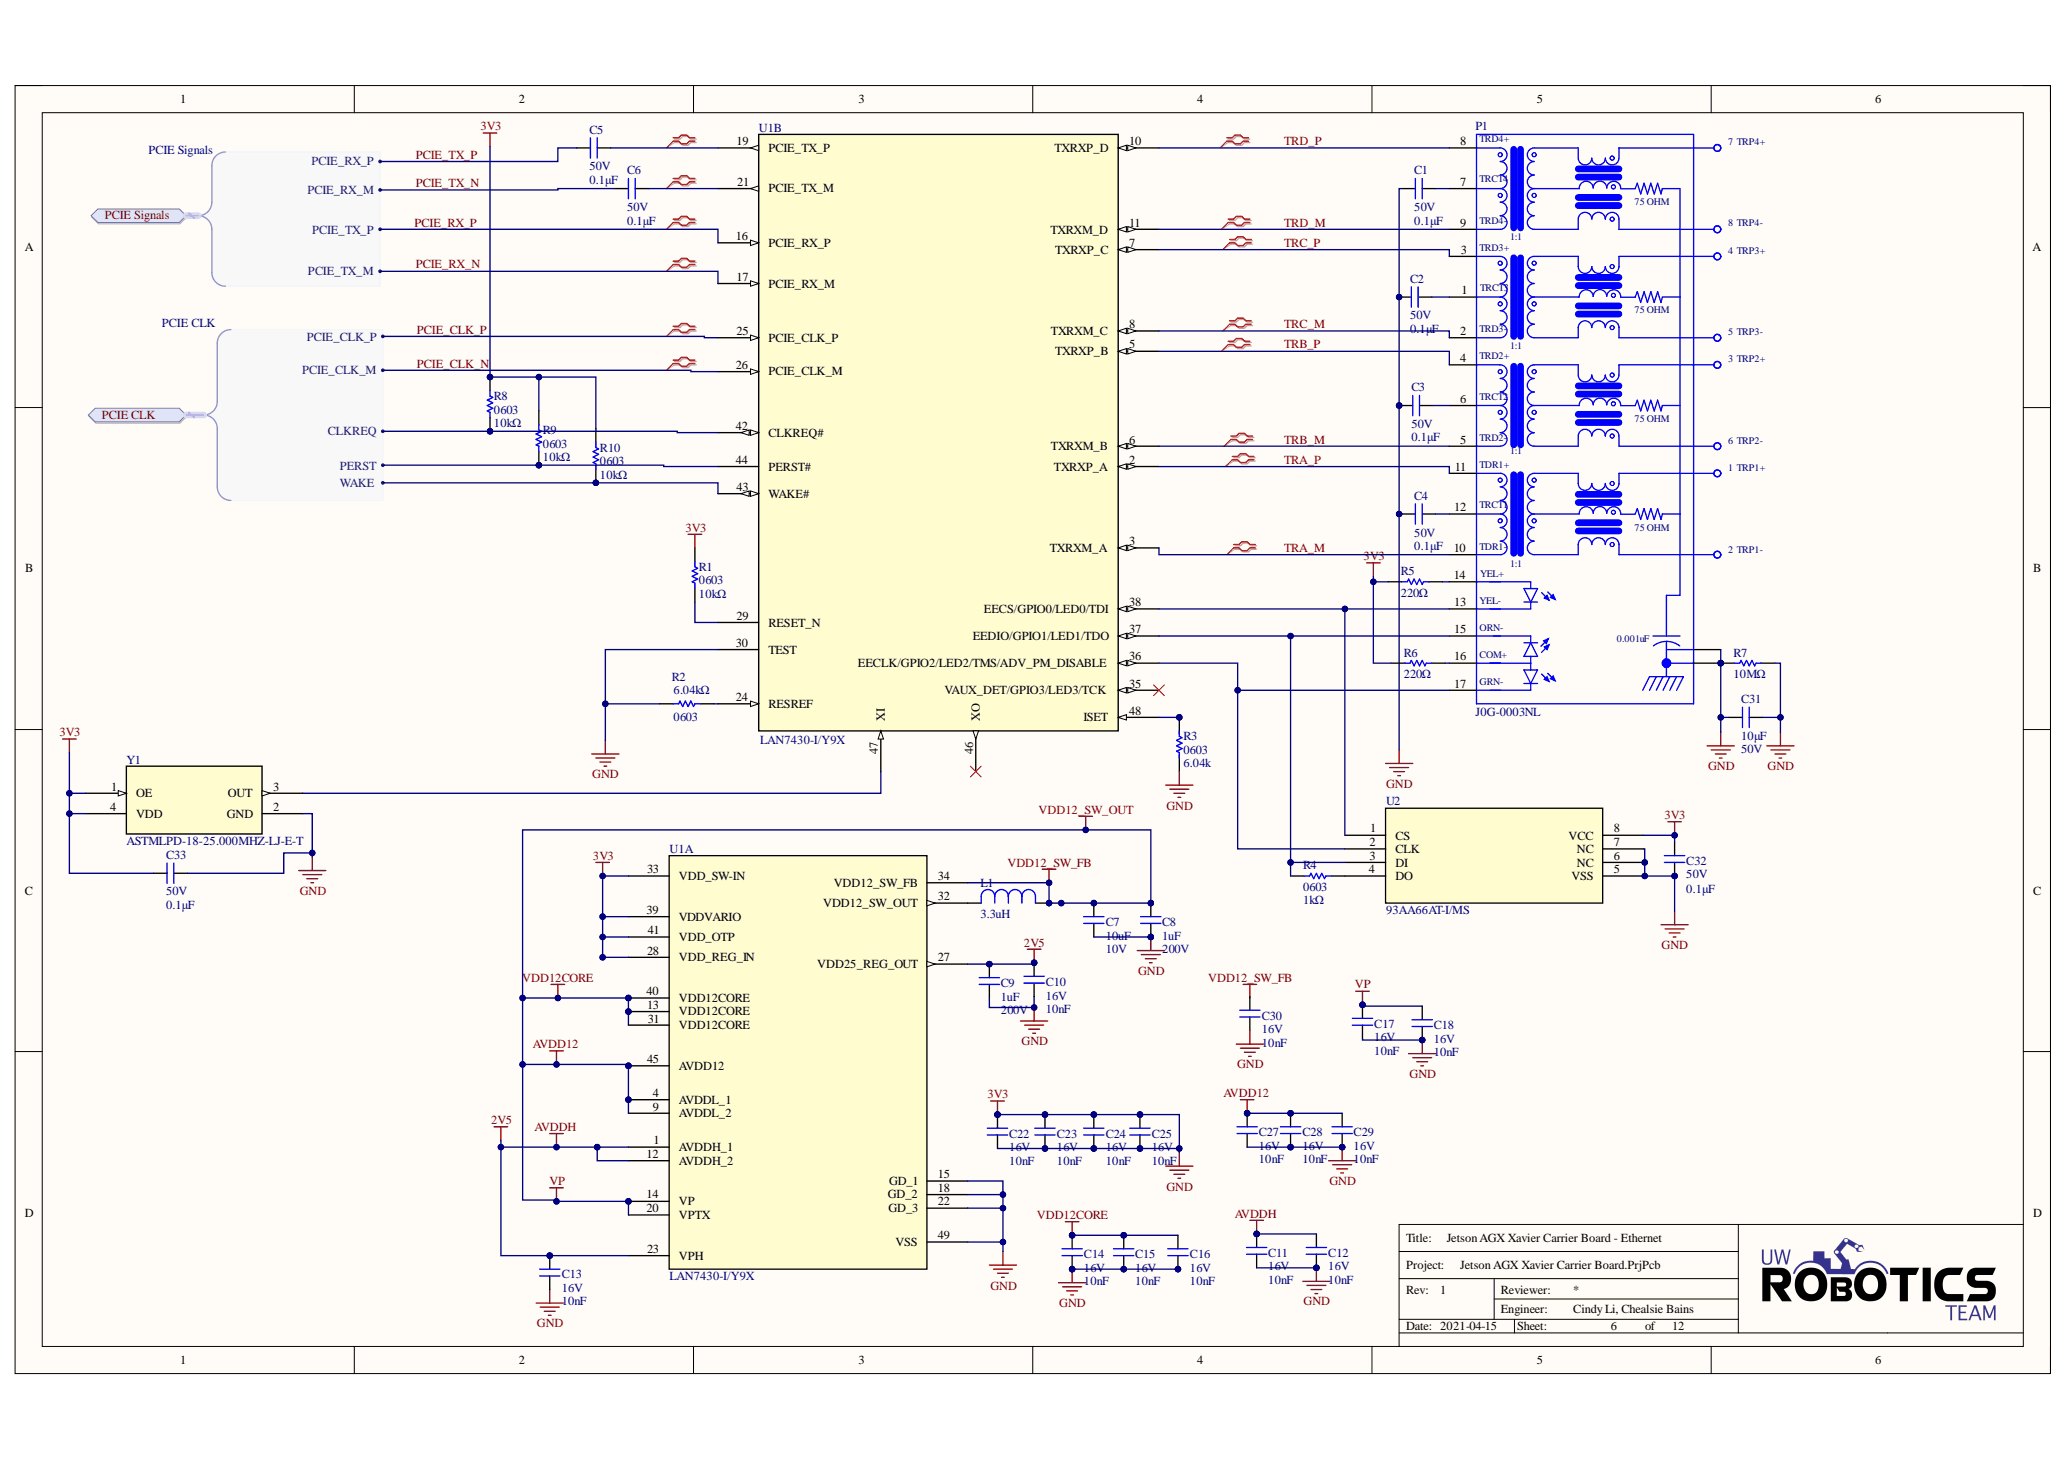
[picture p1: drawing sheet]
# Altium schematic sheet SH6 - PCIe ETHERNET.SchDoc: Jetson AGX Xavier Carrier Board - Ethernet
size B; Engineer: Cindy Li, Chealsie Bains; Organization: UW Robotics; Address1: 200 University Avenue; Address2: Waterloo; Address3: Ontario; Address4: Canada N2L 3G6; DocumentNumber: 6; Revision: 1; SheetNumber: 6; SheetTotal: 12

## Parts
C1  value 0.1μF  Voltage Rating: 50V  [CAP0603]  (hidden comment: CAP_0.1uF_50V_0603)
C2  value 0.1μF  Voltage Rating: 50V  [CAP0603]  (hidden comment: CAP_0.1uF_50V_0603)
C3  value 0.1μF  Voltage Rating: 50V  [CAP0603]  (hidden comment: CAP_0.1uF_50V_0603)
C4  value 0.1μF  Voltage Rating: 50V  [CAP0603]  (hidden comment: CAP_0.1uF_50V_0603)
C5  value 0.1μF  Voltage Rating: 50V  [CAP0603]  (hidden comment: CAP_0.1uF_50V_0603)
C6  value 0.1μF  Voltage Rating: 50V  [CAP0603]  (hidden comment: CAP_0.1uF_50V_0603)
C7  value 10uF  Voltage: 10V  (hidden comment: CAP CER 10UF 10V X6S 0805)
C8  value 1uF  Voltage Rating: 200V  [CAP_CER_10000PF]  (hidden comment: CAP_1uF_200V_0603)
C9  value 1uF  Voltage Rating: 200V  [CAP_CER_10000PF]  (hidden comment: CAP_1uF_200V_0603)
C10  value 10nF  Voltage Rating: 16V  [CAP2012]  (hidden comment: CAP_10nF_16V_0805)
C11  value 10nF  Voltage Rating: 16V  [CAP2012]  (hidden comment: CAP_10nF_16V_0805)
C12  value 10nF  Voltage Rating: 16V  [CAP2012]  (hidden comment: CAP_10nF_16V_0805)
C13  value 10nF  Voltage Rating: 16V  [CAP2012]  (hidden comment: CAP_10nF_16V_0805)
C14  value 10nF  Voltage Rating: 16V  [CAP2012]  (hidden comment: CAP_10nF_16V_0805)
C15  value 10nF  Voltage Rating: 16V  [CAP2012]  (hidden comment: CAP_10nF_16V_0805)
C16  value 10nF  Voltage Rating: 16V  [CAP2012]  (hidden comment: CAP_10nF_16V_0805)
C17  value 10nF  Voltage Rating: 16V  [CAP2012]  (hidden comment: CAP_10nF_16V_0805)
C18  value 10nF  Voltage Rating: 16V  [CAP2012]  (hidden comment: CAP_10nF_16V_0805)
C22  value 10nF  Voltage Rating: 16V  [CAP2012]  (hidden comment: CAP_10nF_16V_0805)
C23  value 10nF  Voltage Rating: 16V  [CAP2012]  (hidden comment: CAP_10nF_16V_0805)
C24  value 10nF  Voltage Rating: 16V  [CAP2012]  (hidden comment: CAP_10nF_16V_0805)
C25  value 10nF  Voltage Rating: 16V  [CAP2012]  (hidden comment: CAP_10nF_16V_0805)
C27  value 10nF  Voltage Rating: 16V  [CAP2012]  (hidden comment: CAP_10nF_16V_0805)
C28  value 10nF  Voltage Rating: 16V  [CAP2012]  (hidden comment: CAP_10nF_16V_0805)
C29  value 10nF  Voltage Rating: 16V  [CAP2012]  (hidden comment: CAP_10nF_16V_0805)
C30  value 10nF  Voltage Rating: 16V  [CAP2012]  (hidden comment: CAP_10nF_16V_0805)
C31  value 10μF  Voltage Rating: 50V  [CAP1206]  (hidden comment: CAP_10uF_50V_1206)
C32  value 0.1μF  Voltage Rating: 50V  [CAP0603]  (hidden comment: CAP_0.1uF_50V_0603)
C33  value 0.1μF  Voltage Rating: 50V  [CAP0603]  (hidden comment: CAP_0.1uF_50V_0603)
L1  Inductance: 3.3uH  [IND_BOURNS_SRN6045]  (hidden comment: IND_3.3uH)
P1  J0G-0003NL  [PULSE_J0G-0003NL]
R1  value 10kΩ  Package/Footprint: 0603  [RESC0603]  (hidden comment: RES_10kΩ_0603_5%)
R2  (no value)  [RESC1608X55N]
R3  value 6.04k  Package/Footprint: 0603  [RES0603]  (hidden comment: RES_6.04kΩ_0603_1%)
R4  value 1kΩ  Package/Footprint: 0603  [RESC0603]  (hidden comment: RES_1kΩ_0603_5%)
R5  value 220Ω  [RESC0603]  (hidden comment: RES_220Ω_0603)
R6  value 220Ω  [RESC0603]  (hidden comment: RES_220Ω_0603)
R7  value 10MΩ  [RES0603]  (hidden comment: RES_10MΩ_0603)
R8  value 10kΩ  Package/Footprint: 0603  [RES0603]  (hidden comment: RES_10kΩ_0603_5%)
R9  value 10kΩ  Package/Footprint: 0603  [RES0603]  (hidden comment: RES_10kΩ_0603_5%)
R10  value 10kΩ  Package/Footprint: 0603  [RES0603]  (hidden comment: RES_10kΩ_0603_5%)
U1  LAN7430-I/Y9X  [SQFN48_MCH]  (parts A,B of 2)
U2  93AA66AT-I/MS  [MSOP8_MC_MCH]
Y1  ASTMLPD-18-25.000MHZ-LJ-E-T  [ASTMLPE_ABR]

## Ports
PCIE CLK (out, harness PCIE CLK), PCIE Signals (out, harness PCIE Signals)

## Harnesses
PCIE Signals: PCIE_RX_P, PCIE_RX_M, PCIE_TX_P, PCIE_TX_M
PCIE CLK: PCIE_CLK_P, PCIE_CLK_M, CLKREQ, PERST, WAKE

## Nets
2V5: C9.2 C10.2 C11.2 C12.2 C13.2 U1.1(AVDDH_1) U1.12(AVDDH_2) U1.23(VPH) U1.27(VDD25_REG_OUT)  [also labelled AVDDH]
3V3: C1.1 C2.1 C3.1 C4.1 C7.1 C8.1 C9.1 C10.1 C11.1 C12.1 C13.1 C14.1 C15.1 C16.1 C17.1 C18.1 C22.1 C22.2 C23.1 C23.2 C24.1 C24.2 C25.1 C25.2 C27.1 C28.1 C29.1 C30.1 C31.1 C31.2 C32.1 C32.2 C33.1 C33.2 P1.SH1(SHIELD) P1.SH2(SHIELD) R1.2 R2.1 R3.2 R5.1 R6.1 R7.1 R7.2 R8.2 R9.2 R10.2 U1.15(GD_1) U1.18(GD_2) U1.22(GD_3) U1.28(VDD_REG_IN) U1.30(TEST) U1.33(VDD_SW-IN) U1.39(VDDVARIO) U1.41(VDD_OTP) U1.49(VSS) U2.5(VSS) U2.6(NC) U2.7(NC) U2.8(VCC) Y1.1(OE) Y1.2(GND) Y1.4(VDD)  [also labelled GND]
AVDD12: C7.2 C8.2 C14.2 C15.2 C16.2 C17.2 C18.2 C27.2 C28.2 C29.2 L1.1 U1.4(AVDDL_1) U1.9(AVDDL_2) U1.13(VDD12CORE) U1.14(VP) U1.20(VPTX) U1.31(VDD12CORE) U1.34(VDD12_SW_FB) U1.40(VDD12CORE) U1.45(AVDD12)  [also labelled VDD12_SW_FB, VDD12_SW_OUT, VDD12CORE, VP]
PCIE_CLK_N: U1.26(PCIE_CLK_M) ; port PCIE CLK.PCIE_CLK_M
PCIE_CLK_P: U1.25(PCIE_CLK_P) ; port PCIE CLK.PCIE_CLK_P
PCIE_RX_N: U1.17(PCIE_RX_M) ; port PCIE Signals.PCIE_TX_M
PCIE_RX_P: U1.16(PCIE_RX_P) ; port PCIE Signals.PCIE_TX_P
PCIE_TX_N: C6.1 ; port PCIE Signals.PCIE_RX_M
PCIE_TX_P: C5.1 ; port PCIE Signals.PCIE_RX_P
TRA_M: P1.10(TDR1-) U1.3(TXRXM_A)
TRA_P: P1.11(TDR1+) U1.2(TXRXP_A)
TRB_M: P1.5(TRD2-) U1.6(TXRXM_B)
TRB_P: P1.4(TRD2+) U1.5(TXRXP_B)
TRC_M: P1.2(TRD3-) U1.8(TXRXM_C)
TRC_P: P1.3(TRD3+) U1.7(TXRXP_C)
TRD_M: P1.9(TRD4-) U1.11(TXRXM_D)
TRD_P: P1.8(TRD4+) U1.10(TXRXP_D)
NetC1_2: C1.2 P1.7(TRCT4)
NetC2_2: C2.2 P1.1(TRCT3)
NetC3_2: C3.2 P1.6(TRCT2)
NetC4_2: C4.2 P1.12(TRCT1)
NetC5_2: C5.2 U1.19(PCIE_TX_P)
NetC6_2: C6.2 U1.21(PCIE_TX_M)
NetL1_2: L1.2 U1.32(VDD12_SW_OUT)
NetP1_13: P1.13(YEL-) U1.38(EECS/GPIO0/LED0/TDI) U2.1(CS)
NetP1_14: P1.14(YEL+) R5.2
NetP1_15: P1.15(ORN-) R4.1 U1.37(EEDIO/GPIO1/LED1/TDO) U2.3(DI)
NetP1_16: P1.16(COM+) R6.2
NetP1_17: P1.17(GRN-) U1.36(EECLK/GPIO2/LED2/TMS/ADV_PM_DISABLE) U2.2(CLK)
NetR1_1: R1.1 U1.29(RESET_N)
NetR2_2: R2.2 U1.24(RESREF)
NetR3_1: R3.1 U1.48(ISET)
NetR4_2: R4.2 U2.4(DO)
NetR8_1: R8.1 U1.42(CLKREQ#) ; port PCIE CLK.CLKREQ
NetR9_1: R9.1 U1.44(PERST#) ; port PCIE CLK.PERST
NetR10_1: R10.1 U1.43(WAKE#) ; port PCIE CLK.WAKE
NetU1_47: U1.47(XI) Y1.3(OUT)

Not connected (* = marked no-connect by the designer): C30 2; U1 35(VAUX_DET/GPIO3/LED3/TCK)* 46(XO)*

## Layout directives
differential pair: NetC5_2, NetC6_2, PCIE_CLK_N, PCIE_CLK_P, PCIE_RX_N, PCIE_RX_P, TRA_M, TRA_P, TRB_M, TRB_P, TRC_M, TRC_P, TRD_M, TRD_P

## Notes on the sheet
- Labels drawn without touching a wire or pin: VDD12_SW_FB
